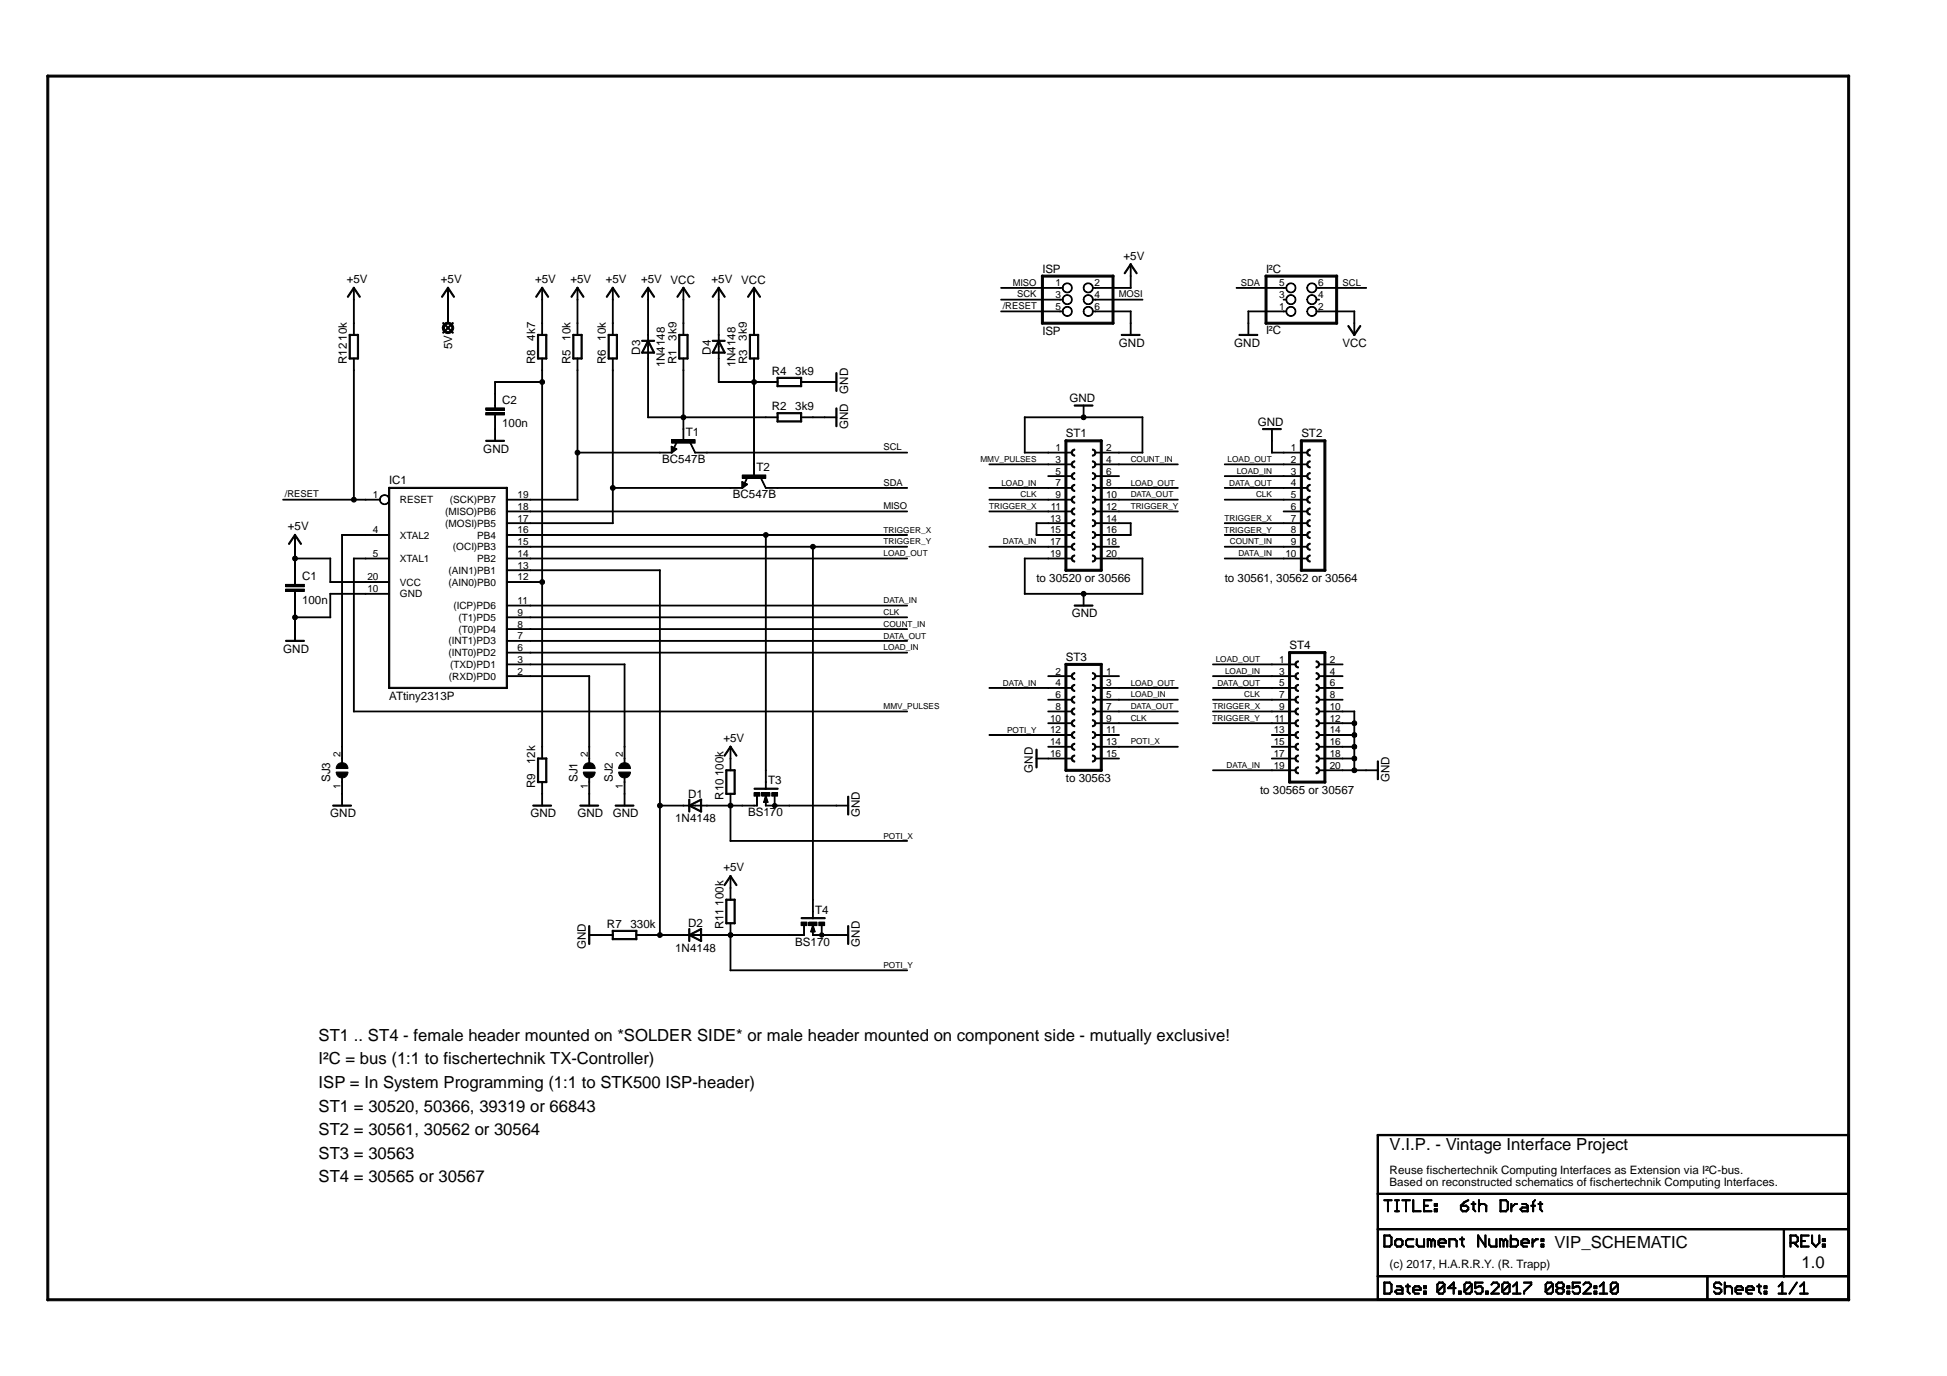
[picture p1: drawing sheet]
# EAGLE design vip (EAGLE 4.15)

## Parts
5V  LSP10  [LSP10]
C1  100n  C-EU050-024X044  [C050-024X044]
C2  100n  C-EU050-024X044  [C050-024X044]
D1  1N4148  DIODE-D-5  [D-5]
D2  1N4148  DIODE-D-5  [D-5]
D3  1N4148  DIODE-D-5  [D-5]
D4  1N4148  DIODE-D-5  [D-5]
IC1  ATtiny2313P  AT90S2313P  [DIL20]
ISP  ISP  PINHD-2X3_2.54  [2X03]
I²C  I²C  PINHD-2X3_2.54-90°  [2X03/90]
R1  3k9  R-EU_0204/5  [0204/5]
R2  3k9  R-EU_0204/5  [0204/5]
R3  3k9  R-EU_0204/5  [0204/5]
R4  3k9  R-EU_0204/5  [0204/5]
R5  10k  R-EU_0204/5  [0204/5]
R6  10k  R-EU_0204/5  [0204/5]
R7  330k  R-EU_0204/5  [0204/5]
R8  4k7  R-EU_0204/5  [0204/5]
R9  12k  R-EU_0204/5  [0204/5]
R10  100k  R-EU_0204/5  [0204/5]
R11  100k  R-EU_0204/5  [0204/5]
R12  10k  R-EU_0204/2V  [0204V]
SJ1  SJ  [SJ]
SJ2  SJ  [SJ]
SJ3  SJ  [SJ]
ST1  to 30520 or 30566  FE10-2  [FE10-2]
ST2  to 30561, 30562 or 30564  FE10-1  [FE10]
ST3  to 30563  FE08-2  [FE08-2]
ST4  to 30565 or 30567  FE10-2  [FE10-2]
T1  BC547B  [TO92]
T2  BC547B  [TO92]
T3  BS170  [SOT54E]
T4  BS170  [SOT54E]

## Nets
+5V: 5V.MP C1.1 D3.C D4.C IC1.20(VCC) ISP.2 R5.2 R6.2 R8.2 R10.2 R11.2 R12.2
/RESET: IC1.1(RESET) ISP.5 R12.1
CLK: IC1.9((T1)PD5) ST1.9 ST2.5 ST3.9 ST4.7
COUNT_IN: IC1.8((T0)PD4) ST1.4 ST2.9
DATA_IN: IC1.11((ICP)PD6) ST1.17 ST2.10 ST3.4 ST4.19
DATA_OUT: IC1.7((INT1)PD3) ST1.10 ST2.4 ST3.7 ST4.5
GND: C1.2 C2.2 IC1.10(GND) ISP.6 I²C.1 R2.2 R4.2 R7.1 R9.1 SJ1.1 SJ2.1 SJ3.1 ST1.1 ST1.2 ST1.19 ST1.20 ST2.1 ST3.16 ST4.10 ST4.12 ST4.14 ST4.16 ST4.18 ST4.20 T3.S T4.S
LOAD_IN: IC1.6((INT0)PD2) ST1.7 ST2.3 ST3.5 ST4.3
LOAD_OUT: IC1.14(PB2) ST1.8 ST2.2 ST3.3 ST4.1
MISO: IC1.18((MISO)PB6) ISP.1
MMV_PULSES: IC1.5(XTAL1) ST1.3
MOSI: IC1.17((MOSI)PB5) ISP.4 R6.1 T2.1(E)
N$1: D3.A R1.1 R2.1 T1.2(B)
N$2: D4.A R3.1 R4.1 T2.2(B)
N$3: IC1.4(XTAL2) SJ3.2
N$4: IC1.2((RXD)PD0) SJ1.2
N$5: D1.C D2.C IC1.13((AIN1)PB1) R7.2
N$6: IC1.3((TXD)PD1) SJ2.2
N$7: ST1.13 ST1.15
N$8: C2.1 IC1.12((AIN0)PB0) R8.1 R9.2
N$9: ST1.14 ST1.16
POTI_X: D1.A R10.1 ST3.13 T3.D
POTI_Y: D2.A R11.1 ST3.12 T4.D
SCK: IC1.19((SCK)PB7) ISP.3 R5.1 T1.1(E)
SCL: I²C.5 T1.3(C)
SDA: I²C.6 T2.3(C)
TRIGGER_X: IC1.16(PB4) ST1.11 ST2.7 ST4.9 T3.G
TRIGGER_Y: IC1.15((OCI)PB3) ST1.12 ST2.8 ST4.11 T4.G
VCC: I²C.2 R1.2 R3.2
Unconnected: I²C.3 I²C.4 ST1.5 ST1.6 ST1.18 ST2.6 ST3.1 ST3.2 ST3.6 ST3.8 ST3.10 ST3.11 ST3.14 ST3.15 ST4.2 ST4.4 ST4.6 ST4.8 ST4.13 ST4.15 ST4.17

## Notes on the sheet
- to 30565 or 30567
- ST1 .. ST4 - female header mounted on *SOLDER SIDE* or male header mounted on component side - mutually exclusive!
- I²C = bus (1:1 to fischertechnik TX-Controller)
- ISP = In System Programming (1:1 to STK500 ISP-header)
- ST1 = 30520, 50366, 39319 or 66843
- ST2 = 30561, 30562 or 30564
- V.I.P. - Vintage Interface Project
- ST3 = 30563
- Reuse fischertechnik Computing Interfaces as Extension via I²C-bus.
- ST4 = 30565 or 30567
- Based on reconstructed schematics of fischertechnik Computing Interfaces.
- VIP_SCHEMATIC
- (c) 2017, H.A.R.R.Y. (R. Trapp) | 1.0
